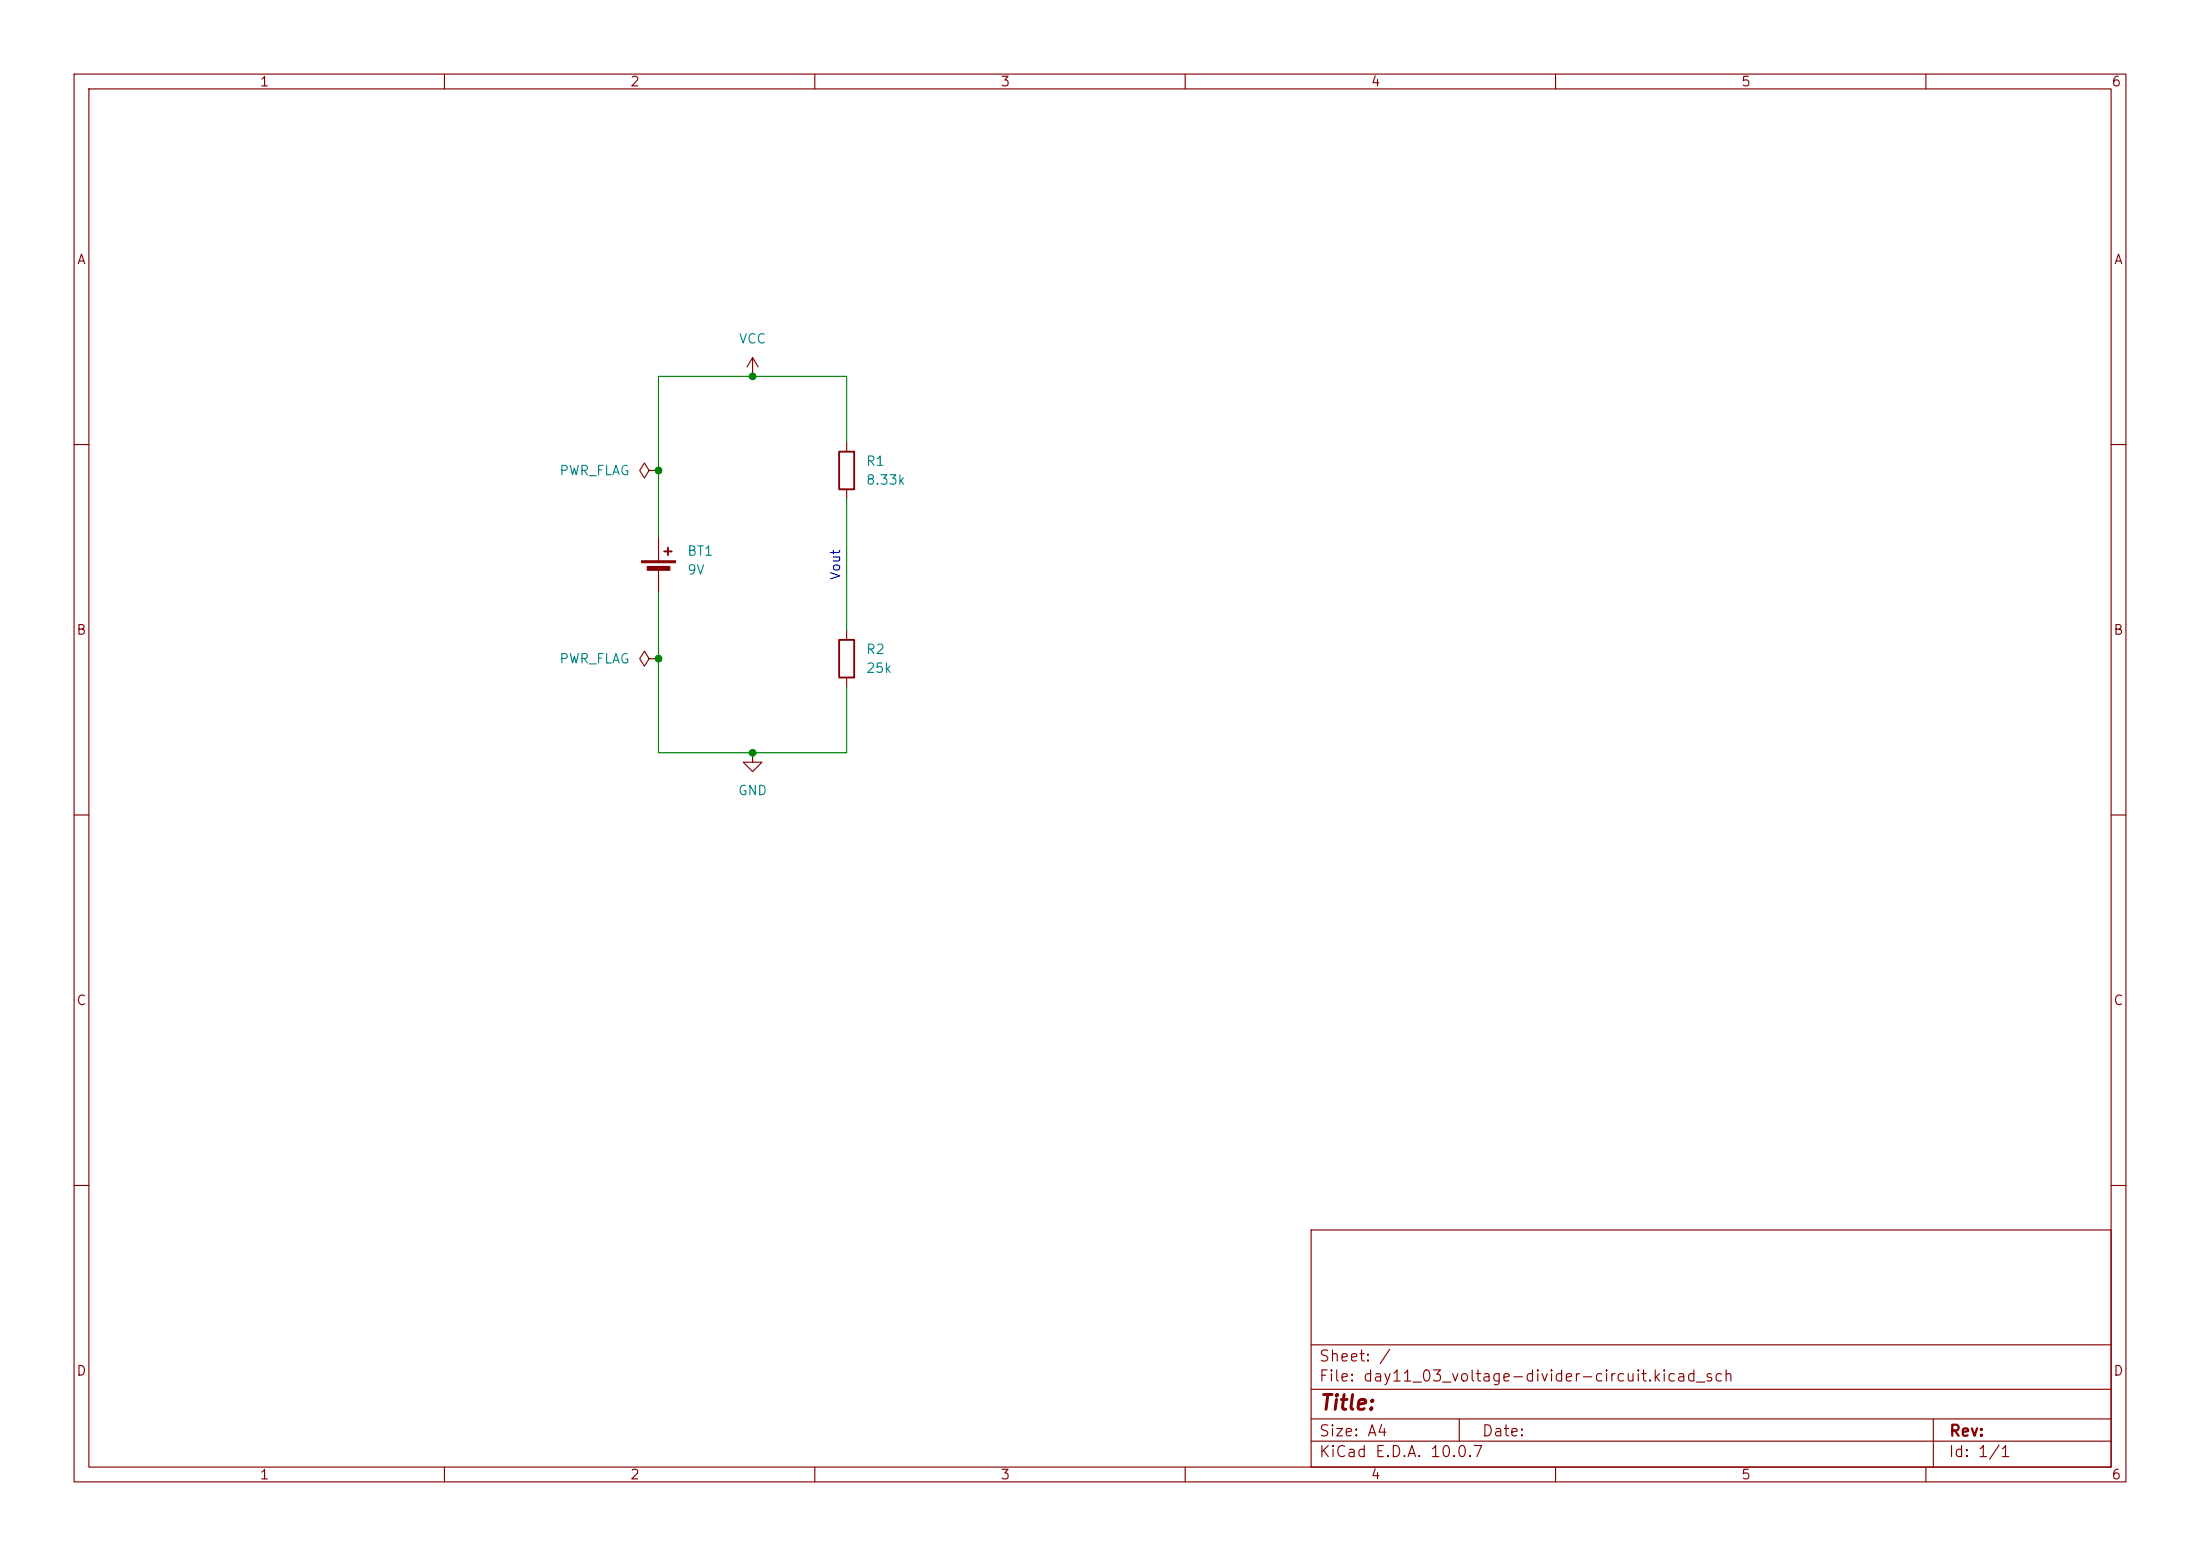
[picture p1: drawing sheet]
(kicad_sch
 (version 20260306)
 (generator "eeschema")
 (generator_version "10.0")
 (paper "A4")
 (lib_symbols
  (symbol "Device:Battery_Cell"
   (pin_numbers (hide yes))
   (pin_names
    (offset 0) (hide yes)) (exclude_from_sim no) (in_bom yes) (on_board yes)
   (in_pos_files yes)
   (duplicate_pin_numbers_are_jumpers no)
   (property "Reference" "BT" (at 2.54 2.54 0) (show_name no) (do_not_autoplace no) (effects (font (size 1.27 1.27)) (justify left)))
   (property "Value" "Battery_Cell" (at 2.54 0 0) (show_name no) (do_not_autoplace no) (effects (font (size 1.27 1.27)) (justify left)))
   (property "Footprint" "" (at 0 1.524 90) (show_name no) (do_not_autoplace no) (hide yes) (effects (font (size 1.27 1.27))))
   (property "Datasheet" "" (at 0 1.524 90) (show_name no) (do_not_autoplace no) (hide yes) (effects (font (size 1.27 1.27))))
   (property "Description" "Single-cell battery" (at 0 0 0) (show_name no) (do_not_autoplace no) (hide yes) (effects (font (size 1.27 1.27))))
   (property "Sim.Device" "V" (at 0 0 0) (show_name no) (do_not_autoplace no) (hide yes) (effects (font (size 1.27 1.27))))
   (property "Sim.Type" "DC" (at 0 0 0) (show_name no) (do_not_autoplace no) (hide yes) (effects (font (size 1.27 1.27))))
   (property "Sim.Pins" "1=+ 2=-" (at 0 0 0) (show_name no) (do_not_autoplace no) (hide yes) (effects (font (size 1.27 1.27))))
   (symbol "Battery_Cell_0_1"
    (rectangle (start -2.286 1.778) (end 2.286 1.524) (stroke (width 0) (type default)) (fill (type outline)))
    (rectangle (start -1.524 1.016) (end 1.524 0.508) (stroke (width 0) (type default)) (fill (type outline)))
    (polyline (pts (xy 0 1.778) (xy 0 2.54)) (stroke (width 0) (type default)) (fill (type none)))
    (polyline (pts (xy 0 0.762) (xy 0 0)) (stroke (width 0) (type default)) (fill (type none)))
    (polyline (pts (xy 0.762 3.048) (xy 1.778 3.048)) (stroke (width 0.254) (type default)) (fill (type none)))
    (polyline (pts (xy 1.27 3.556) (xy 1.27 2.54)) (stroke (width 0.254) (type default)) (fill (type none))))
   (symbol "Battery_Cell_1_1"
    (pin passive line (at 0 5.08 270) (length 2.54) (name "+" (effects (font (size 1.27 1.27)))) (number "1" (effects (font (size 1.27 1.27)))))
    (pin passive line (at 0 -2.54 90) (length 2.54) (name "-" (effects (font (size 1.27 1.27)))) (number "2" (effects (font (size 1.27 1.27))))))
   (embedded_fonts no))
  (symbol "Device:R"
   (pin_numbers (hide yes))
   (pin_names
    (offset 0)) (exclude_from_sim no) (in_bom yes) (on_board yes)
   (in_pos_files yes)
   (duplicate_pin_numbers_are_jumpers no)
   (property "Reference" "R" (at 2.032 0 90) (show_name no) (do_not_autoplace no) (effects (font (size 1.27 1.27))))
   (property "Value" "R" (at 0 0 90) (show_name no) (do_not_autoplace no) (effects (font (size 1.27 1.27))))
   (property "Footprint" "" (at -1.778 0 90) (show_name no) (do_not_autoplace no) (hide yes) (effects (font (size 1.27 1.27))))
   (property "Datasheet" "" (at 0 0 0) (show_name no) (do_not_autoplace no) (hide yes) (effects (font (size 1.27 1.27))))
   (property "Description" "Resistor" (at 0 0 0) (show_name no) (do_not_autoplace no) (hide yes) (effects (font (size 1.27 1.27))))
   (symbol "R_0_1"
    (rectangle (start -1.016 -2.54) (end 1.016 2.54) (stroke (width 0.254) (type default)) (fill (type none))))
   (symbol "R_1_1"
    (pin passive line (at 0 3.81 270) (length 1.27) (name "" (effects (font (size 1.27 1.27)))) (number "1" (effects (font (size 1.27 1.27)))))
    (pin passive line (at 0 -3.81 90) (length 1.27) (name "" (effects (font (size 1.27 1.27)))) (number "2" (effects (font (size 1.27 1.27))))))
   (embedded_fonts no))
  (symbol "power:GND"
   (power global)
   (pin_numbers (hide yes))
   (pin_names
    (offset 0) (hide yes)) (exclude_from_sim no) (in_bom yes) (on_board yes)
   (in_pos_files yes)
   (duplicate_pin_numbers_are_jumpers no)
   (property "Reference" "#PWR" (at 0 -6.35 0) (show_name no) (do_not_autoplace no) (hide yes) (effects (font (size 1.27 1.27))))
   (property "Value" "GND" (at 0 -3.81 0) (show_name no) (do_not_autoplace no) (effects (font (size 1.27 1.27))))
   (property "Footprint" "" (at 0 0 0) (show_name no) (do_not_autoplace no) (hide yes) (effects (font (size 1.27 1.27))))
   (property "Datasheet" "" (at 0 0 0) (show_name no) (do_not_autoplace no) (hide yes) (effects (font (size 1.27 1.27))))
   (property "Description" "Power symbol creates a global label with name \"GND\" , ground" (at 0 0 0) (show_name no) (do_not_autoplace no) (hide yes) (effects (font (size 1.27 1.27))))
   (symbol "GND_0_1"
    (polyline (pts (xy 0 0) (xy 0 -1.27) (xy 1.27 -1.27) (xy 0 -2.54) (xy -1.27 -1.27) (xy 0 -1.27)) (stroke (width 0) (type default)) (fill (type none))))
   (symbol "GND_1_1"
    (pin power_in line (at 0 0 270) (length 0) (name "" (effects (font (size 1.27 1.27)))) (number "1" (effects (font (size 1.27 1.27))))))
   (embedded_fonts no))
  (symbol "power:PWR_FLAG"
   (power global)
   (pin_numbers (hide yes))
   (pin_names
    (offset 0) (hide yes)) (exclude_from_sim no) (in_bom yes) (on_board yes)
   (in_pos_files yes)
   (duplicate_pin_numbers_are_jumpers no)
   (property "Reference" "#FLG" (at 0 1.905 0) (show_name no) (do_not_autoplace no) (hide yes) (effects (font (size 1.27 1.27))))
   (property "Value" "PWR_FLAG" (at 0 3.81 0) (show_name no) (do_not_autoplace no) (effects (font (size 1.27 1.27))))
   (property "Footprint" "" (at 0 0 0) (show_name no) (do_not_autoplace no) (hide yes) (effects (font (size 1.27 1.27))))
   (property "Datasheet" "" (at 0 0 0) (show_name no) (do_not_autoplace no) (hide yes) (effects (font (size 1.27 1.27))))
   (property "Description" "Special symbol for telling ERC where power comes from" (at 0 0 0) (show_name no) (do_not_autoplace no) (hide yes) (effects (font (size 1.27 1.27))))
   (symbol "PWR_FLAG_0_0"
    (pin power_out line (at 0 0 90) (length 0) (name "" (effects (font (size 1.27 1.27)))) (number "1" (effects (font (size 1.27 1.27))))))
   (symbol "PWR_FLAG_0_1"
    (polyline (pts (xy 0 0) (xy 0 1.27) (xy -1.016 1.905) (xy 0 2.54) (xy 1.016 1.905) (xy 0 1.27)) (stroke (width 0) (type default)) (fill (type none))))
   (embedded_fonts no))
  (symbol "power:VCC"
   (power global)
   (pin_numbers (hide yes))
   (pin_names
    (offset 0) (hide yes)) (exclude_from_sim no) (in_bom yes) (on_board yes)
   (in_pos_files yes)
   (duplicate_pin_numbers_are_jumpers no)
   (property "Reference" "#PWR" (at 0 -3.81 0) (show_name no) (do_not_autoplace no) (hide yes) (effects (font (size 1.27 1.27))))
   (property "Value" "VCC" (at 0 3.556 0) (show_name no) (do_not_autoplace no) (effects (font (size 1.27 1.27))))
   (property "Footprint" "" (at 0 0 0) (show_name no) (do_not_autoplace no) (hide yes) (effects (font (size 1.27 1.27))))
   (property "Datasheet" "" (at 0 0 0) (show_name no) (do_not_autoplace no) (hide yes) (effects (font (size 1.27 1.27))))
   (property "Description" "Power symbol creates a global label with name \"VCC\"" (at 0 0 0) (show_name no) (do_not_autoplace no) (hide yes) (effects (font (size 1.27 1.27))))
   (symbol "VCC_0_1"
    (polyline (pts (xy -0.762 1.27) (xy 0 2.54)) (stroke (width 0) (type default)) (fill (type none)))
    (polyline (pts (xy 0 2.54) (xy 0.762 1.27)) (stroke (width 0) (type default)) (fill (type none)))
    (polyline (pts (xy 0 0) (xy 0 2.54)) (stroke (width 0) (type default)) (fill (type none))))
   (symbol "VCC_1_1"
    (pin power_in line (at 0 0 90) (length 0) (name "" (effects (font (size 1.27 1.27)))) (number "1" (effects (font (size 1.27 1.27))))))
   (embedded_fonts no)))
 (text "Vout"
  (exclude_from_sim no)
  (at 112.776 76.454 90)
  (effects (font (size 1.27 1.27))))
 (junction
  (at 101.6 101.6)
  (diameter 0)
  (color 0 0 0 0))
 (junction
  (at 88.9 63.5)
  (diameter 0)
  (color 0 0 0 0))
 (junction
  (at 88.9 88.9)
  (diameter 0)
  (color 0 0 0 0))
 (junction
  (at 101.6 50.8)
  (diameter 0)
  (color 0 0 0 0))
 (wire
  (pts (xy 88.9 72.39) (xy 88.9 63.5))
  (stroke (width 0) (type default)))
 (wire
  (pts (xy 114.3 50.8) (xy 114.3 59.69))
  (stroke (width 0) (type default)))
 (wire
  (pts (xy 101.6 101.6) (xy 88.9 101.6))
  (stroke (width 0) (type default)))
 (wire
  (pts (xy 114.3 92.71) (xy 114.3 101.6))
  (stroke (width 0) (type default)))
 (wire
  (pts (xy 88.9 88.9) (xy 88.9 101.6))
  (stroke (width 0) (type default)))
 (wire
  (pts (xy 114.3 101.6) (xy 101.6 101.6))
  (stroke (width 0) (type default)))
 (wire
  (pts (xy 114.3 67.31) (xy 114.3 85.09))
  (stroke (width 0) (type default)))
 (wire
  (pts (xy 88.9 63.5) (xy 88.9 50.8))
  (stroke (width 0) (type default)))
 (wire
  (pts (xy 88.9 80.01) (xy 88.9 88.9))
  (stroke (width 0) (type default)))
 (wire
  (pts (xy 88.9 50.8) (xy 101.6 50.8))
  (stroke (width 0) (type default)))
 (wire
  (pts (xy 101.6 50.8) (xy 114.3 50.8))
  (stroke (width 0) (type default)))
 (symbol
  (lib_id "power:PWR_FLAG")
  (at 88.9 88.9 90)
  (unit 1)
  (body_style 1)
  (exclude_from_sim no)
  (in_bom yes)
  (on_board yes)
  (in_pos_files yes)
  (dnp no)
  (fields_autoplaced yes)
  (property "Reference" "#FLG02" (at 86.995 88.9 0) (hide yes) (show_name no) (do_not_autoplace no) (effects (font (size 1.27 1.27))))
  (property "Value" "PWR_FLAG" (at 85.09 88.8999 90) (show_name no) (do_not_autoplace no) (effects (font (size 1.27 1.27)) (justify left)))
  (property "Footprint" "" (at 88.9 88.9 0) (hide yes) (show_name no) (do_not_autoplace no) (effects (font (size 1.27 1.27))))
  (property "Datasheet" "" (at 88.9 88.9 0) (hide yes) (show_name no) (do_not_autoplace no) (effects (font (size 1.27 1.27))))
  (property "Description" "Special symbol for telling ERC where power comes from" (at 88.9 88.9 0) (hide yes) (show_name no) (do_not_autoplace no) (effects (font (size 1.27 1.27))))
  (pin "1"))
 (symbol
  (lib_id "Device:R")
  (at 114.3 88.9 0)
  (unit 1)
  (body_style 1)
  (exclude_from_sim no)
  (in_bom yes)
  (on_board yes)
  (in_pos_files yes)
  (dnp no)
  (fields_autoplaced yes)
  (property "Reference" "R2" (at 116.84 87.6299 0) (show_name no) (do_not_autoplace no) (effects (font (size 1.27 1.27)) (justify left)))
  (property "Value" "25k" (at 116.84 90.1699 0) (show_name no) (do_not_autoplace no) (effects (font (size 1.27 1.27)) (justify left)))
  (property "Footprint" "" (at 112.522 88.9 90) (hide yes) (show_name no) (do_not_autoplace no) (effects (font (size 1.27 1.27))))
  (property "Datasheet" "" (at 114.3 88.9 0) (hide yes) (show_name no) (do_not_autoplace no) (effects (font (size 1.27 1.27))))
  (property "Description" "Resistor" (at 114.3 88.9 0) (hide yes) (show_name no) (do_not_autoplace no) (effects (font (size 1.27 1.27))))
  (pin "1")
  (pin "2"))
 (symbol
  (lib_id "Device:Battery_Cell")
  (at 88.9 77.47 0)
  (unit 1)
  (body_style 1)
  (exclude_from_sim no)
  (in_bom yes)
  (on_board yes)
  (in_pos_files yes)
  (dnp no)
  (fields_autoplaced yes)
  (property "Reference" "BT1" (at 92.71 74.3584 0) (show_name no) (do_not_autoplace no) (effects (font (size 1.27 1.27)) (justify left)))
  (property "Value" "9V" (at 92.71 76.8984 0) (show_name no) (do_not_autoplace no) (effects (font (size 1.27 1.27)) (justify left)))
  (property "Footprint" "" (at 88.9 75.946 90) (hide yes) (show_name no) (do_not_autoplace no) (effects (font (size 1.27 1.27))))
  (property "Datasheet" "" (at 88.9 75.946 90) (hide yes) (show_name no) (do_not_autoplace no) (effects (font (size 1.27 1.27))))
  (property "Description" "Single-cell battery" (at 88.9 77.47 0) (hide yes) (show_name no) (do_not_autoplace no) (effects (font (size 1.27 1.27))))
  (property "Sim.Device" "V" (at 88.9 77.47 0) (hide yes) (show_name no) (do_not_autoplace no) (effects (font (size 1.27 1.27))))
  (property "Sim.Type" "DC" (at 88.9 77.47 0) (hide yes) (show_name no) (do_not_autoplace no) (effects (font (size 1.27 1.27))))
  (property "Sim.Pins" "1=+ 2=-" (at 88.9 77.47 0) (hide yes) (show_name no) (do_not_autoplace no) (effects (font (size 1.27 1.27))))
  (pin "1")
  (pin "2"))
 (symbol
  (lib_id "power:GND")
  (at 101.6 101.6 0)
  (unit 1)
  (body_style 1)
  (exclude_from_sim no)
  (in_bom yes)
  (on_board yes)
  (in_pos_files yes)
  (dnp no)
  (fields_autoplaced yes)
  (property "Reference" "#PWR01" (at 101.6 107.95 0) (hide yes) (show_name no) (do_not_autoplace no) (effects (font (size 1.27 1.27))))
  (property "Value" "GND" (at 101.6 106.68 0) (show_name no) (do_not_autoplace no) (effects (font (size 1.27 1.27))))
  (property "Footprint" "" (at 101.6 101.6 0) (hide yes) (show_name no) (do_not_autoplace no) (effects (font (size 1.27 1.27))))
  (property "Datasheet" "" (at 101.6 101.6 0) (hide yes) (show_name no) (do_not_autoplace no) (effects (font (size 1.27 1.27))))
  (property "Description" "Power symbol creates a global label with name \"GND\" , ground" (at 101.6 101.6 0) (hide yes) (show_name no) (do_not_autoplace no) (effects (font (size 1.27 1.27))))
  (pin "1"))
 (symbol
  (lib_id "power:VCC")
  (at 101.6 50.8 0)
  (unit 1)
  (body_style 1)
  (exclude_from_sim no)
  (in_bom yes)
  (on_board yes)
  (in_pos_files yes)
  (dnp no)
  (fields_autoplaced yes)
  (property "Reference" "#PWR02" (at 101.6 54.61 0) (hide yes) (show_name no) (do_not_autoplace no) (effects (font (size 1.27 1.27))))
  (property "Value" "VCC" (at 101.6 45.72 0) (show_name no) (do_not_autoplace no) (effects (font (size 1.27 1.27))))
  (property "Footprint" "" (at 101.6 50.8 0) (hide yes) (show_name no) (do_not_autoplace no) (effects (font (size 1.27 1.27))))
  (property "Datasheet" "" (at 101.6 50.8 0) (hide yes) (show_name no) (do_not_autoplace no) (effects (font (size 1.27 1.27))))
  (property "Description" "Power symbol creates a global label with name \"VCC\"" (at 101.6 50.8 0) (hide yes) (show_name no) (do_not_autoplace no) (effects (font (size 1.27 1.27))))
  (pin "1"))
 (symbol
  (lib_id "power:PWR_FLAG")
  (at 88.9 63.5 90)
  (unit 1)
  (body_style 1)
  (exclude_from_sim no)
  (in_bom yes)
  (on_board yes)
  (in_pos_files yes)
  (dnp no)
  (fields_autoplaced yes)
  (property "Reference" "#FLG01" (at 86.995 63.5 0) (hide yes) (show_name no) (do_not_autoplace no) (effects (font (size 1.27 1.27))))
  (property "Value" "PWR_FLAG" (at 85.09 63.4999 90) (show_name no) (do_not_autoplace no) (effects (font (size 1.27 1.27)) (justify left)))
  (property "Footprint" "" (at 88.9 63.5 0) (hide yes) (show_name no) (do_not_autoplace no) (effects (font (size 1.27 1.27))))
  (property "Datasheet" "" (at 88.9 63.5 0) (hide yes) (show_name no) (do_not_autoplace no) (effects (font (size 1.27 1.27))))
  (property "Description" "Special symbol for telling ERC where power comes from" (at 88.9 63.5 0) (hide yes) (show_name no) (do_not_autoplace no) (effects (font (size 1.27 1.27))))
  (pin "1"))
 (symbol
  (lib_id "Device:R")
  (at 114.3 63.5 0)
  (unit 1)
  (body_style 1)
  (exclude_from_sim no)
  (in_bom yes)
  (on_board yes)
  (in_pos_files yes)
  (dnp no)
  (fields_autoplaced yes)
  (property "Reference" "R1" (at 116.84 62.2299 0) (show_name no) (do_not_autoplace no) (effects (font (size 1.27 1.27)) (justify left)))
  (property "Value" "8.33k" (at 116.84 64.7699 0) (show_name no) (do_not_autoplace no) (effects (font (size 1.27 1.27)) (justify left)))
  (property "Footprint" "" (at 112.522 63.5 90) (hide yes) (show_name no) (do_not_autoplace no) (effects (font (size 1.27 1.27))))
  (property "Datasheet" "" (at 114.3 63.5 0) (hide yes) (show_name no) (do_not_autoplace no) (effects (font (size 1.27 1.27))))
  (property "Description" "Resistor" (at 114.3 63.5 0) (hide yes) (show_name no) (do_not_autoplace no) (effects (font (size 1.27 1.27))))
  (pin "1")
  (pin "2"))
 (sheet_instances
  (path ""
   (page "1")))
 (embedded_fonts no))
